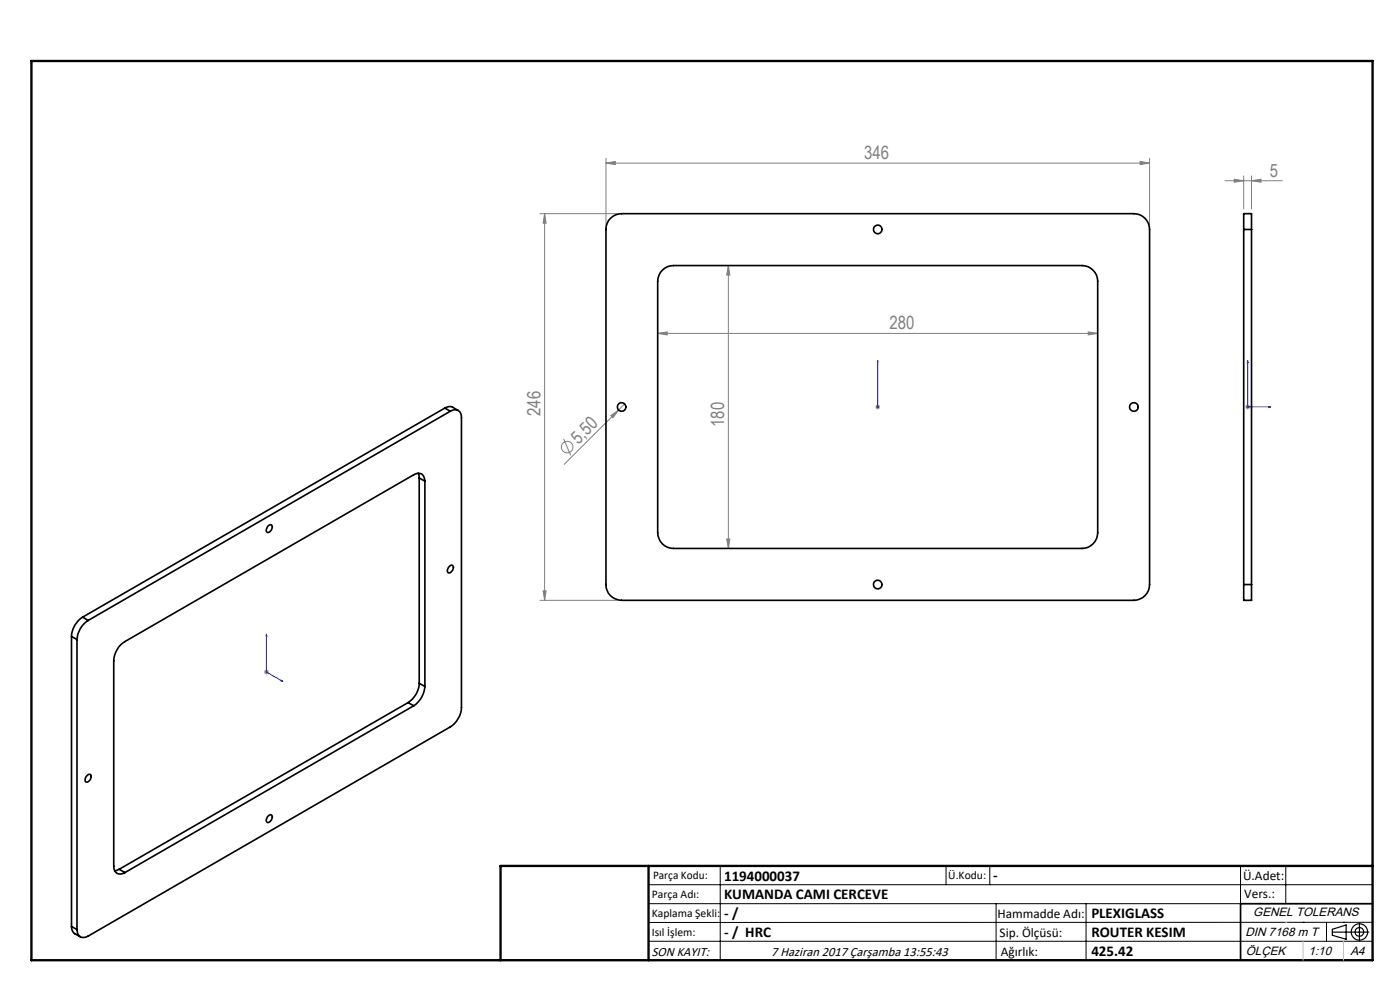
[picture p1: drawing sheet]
<svg xmlns="http://www.w3.org/2000/svg" width="297mm" height="210mm" viewBox="0 0 297 210" stroke-linecap="round" stroke-linejoin="round" font-family="sans-serif">
<g fill="none" stroke="#808080" stroke-width=".21">
<path d="M128.6 34.6l1.9-.4v.7zM128.6 33.6v14.1M128.6 34.6h115.3M241.9 34.2l2 .4-2 .3zM243.9 33.6v14.1M259.9 38.3h12.1M261.8 38l2 .3-2 .4zM263.8 37.3v7M265.5 38.3l2-.3v.7zM265.5 37.3v7M114.5 45.3h16.4M115.5 45.3l.4 2h-.7z"/>
<path d="M115.5 45.3v82M154.5 56.3l.3 2h-.6zM154.5 56.3v60M139.5 70.7l2-.3v.6zM139.5 70.7h93.4M230.9 70.4l2 .3-2 .3zM119.6 93.1l1.5 3.5M129.6 88.2l1.6-1.2-1.2 1.6zM131.2 87l-11.5 11.5M132.5 85.7l-1.3 1.3M185.7 86.3h1M185.8 86l.7 .7"/>
<path d="M186.2 85.8v1M186.5 86l-.7 .7M264.2 86.3h1M264.3 86l.7 .7M264.7 85.8v1M265 86l-.7 .7M154.2 114.3h.6l-.3 2zM114.5 127.3h16.4M115.2 125.3h.7l-.4 2zM56 142.5h1M56.2 142.2l.7 .7M56.5 142.1v.9"/>
<path d="M56.9 142.2l-.7 .7"/>
<circle cx="120.3" cy="94.8" r="1.23"/>
</g>
<g fill="none" stroke="#000" stroke-width=".25">
<path d="M282.6 197.7h7.8M282.6 197.1l3-.9v3l-3-.8zM288.4 195.8v3.8M106.2 203.7h185"/>
<circle cx="288.4" cy="197.7" r="1.74"/>
<circle cx="288.4" cy="197.7" r=".93"/>
</g>
<path d="M186.2 76.5v.5v-.5M186.2 76.5v9.8M264.7 76.5v9.8h4.9M264.7 76.5l.1 .5h-.3zM186.2 86.2v.3zM186.2 86.3h.1M269.1 86.2l.5 .1-.5 .2zM56.5 134.5v8l3.5 2.1M56.5 134.5l.1 .5-.2-.1zM59.7 144.3l.3 .3-.3-.1z" fill="none" stroke="#00f" stroke-width=".21"/>
<g fill="none" stroke="#000" stroke-width=".21">
<path d="M137.6 187.7h153.6M137.6 191.7h153.6M137.6 199.7h153.6M152.8 183.7v20M200.7 183.7v4M210 183.7v4M211.3 191.7v12M230.4 191.7v12M263.2 183.7v20M272.8 183.7v8M276.4 195.6h.1M281.4 195.6v4.1"/>
<path d="M285 195.6h.1M291.2 195.6l-153.6 .1"/>
</g>
<path d="M291.2 191.7h-28v12" fill="none" stroke="#000" stroke-width=".35"/>
<path d="M6.7 12.9h284.5v190.8h-284.5zM137.6 183.7v20M291.2 183.7h-185v20" fill="none" stroke="#000" stroke-width=".5"/>
<path d="M276.4 199.7v4M285 199.7v4" fill="none" stroke="#c0c0c0" stroke-width=".21"/>
<path d="M272.8 195.6h.1" fill="none" stroke="#c0c0c0" stroke-width=".25"/>
<g fill="#00f">
<path d="M186.2 86.2v.3zM186.2 76.5v.5z"/>
<path d="M59.7 144.3l.3 .3-.3-.1zM56.5 134.5l.1 .5-.2-.1z"/>
<path d="M269.1 86.2l.5 .1-.5 .2zM264.7 76.5l.1 .5h-.3z"/>
</g>
<g fill="#808080">
<path d="M129.6 88.2l1.6-1.2-1.2 1.6z"/>
<path d="M265.5 38.3l2-.3v.7zM261.8 38l2 .3-2 .4z"/>
<path d="M128.6 34.6l1.9-.4v.7zM241.9 34.2l2 .4-2 .3zM139.5 70.7l2-.3v.6zM230.9 70.4l2 .3-2 .3z"/>
<path d="M154.5 56.3l.3 2h-.6zM154.2 114.3h.6l-.3 2zM115.5 45.3l.4 2h-.7zM115.2 125.3h.7l-.4 2z"/>
</g>
<g fill="none" stroke="#000" stroke-width=".35">
<path d="M129.5 46.3a3.3 3.3 0 0 1 2.4-1h108.6a3.4 3.4 0 0 1 3.4 3.4v75.3a3.4 3.4 0 0 1-3.4 3.3h-108.6a3.3 3.3 0 0 1-3.3-3.3v-75.3a3.4 3.4 0 0 1 .9-2.4zM140.5 57.3a3.3 3.3 0 0 1 2.4-1h86.7a3.4 3.4 0 0 1 3.3 3.3v53.4a3.4 3.4 0 0 1-3.3 3.3h-86.7a3.4 3.4 0 0 1-3.4-3.3v-53.4a3.5 3.5 0 0 1 1-2.3zM263.8 48.7v-3.4h1.7v3.4M263.8 48.7h1.7M263.8 48.7v75.3M265.5 48.7v75.3M94.4 86.6a1.66 1.66 0 0 1 1.6-.2l1.2 .7M94.4 86.6l1.1 .6M94.4 86.6l-76.9 44.3M95.5 87.2a1.44 1.44 0 0 1 1.7-.1 1.44 1.44 0 0 1 .7 1.5v61.5a5.3 5.3 0 0 1-2.4 4.1l-76.8 44.4a1.46 1.46 0 0 1-1.7 .1 1.46 1.46 0 0 1-.7-1.5M95.5 87.2l-76.8 44.4M56.9 111.5l.5-.2 .2 .1a1.1 1.1 0 0 1-.9 1.6 .94 .94 0 0 1 .2-1.5z"/>
<path d="M88.7 100.4l.2 1M88.9 101.4l1.2 .7M88.9 101.4v43.5M90.1 102.1a1.44 1.44 0 0 0-.7-1.6 1.44 1.44 0 0 0-1.6 .2l-61.3 35.4a5.1 5.1 0 0 0-2.4 4.1v43.5a1.45 1.45 0 0 0 .7 1.5 1.45 1.45 0 0 0 1.7-.1M90.1 102.1v43.5M15.2 135l1.1 .7M15.2 135v61.5M16.3 135.7v61.5M17.5 130.9a5.1 5.1 0 0 0-2.3 4.1M17.5 130.9l1.2 .7M18.7 131.6a5.2 5.2 0 0 0-2.4 4.1M95.4 120.1l.4-.2a.75 .75 0 0 1 0 1.3 .54 .54 0 0 1-.8 .2 1.02 1.02 0 0 1 .4-1.3z"/>
<path d="M263.8 124v3.3h1.7v-3.3M263.8 124h1.7M86.6 149l1.2 .7M86.6 149l-61.3 35.4M87.8 149.7l-61.3 35.4M88.9 144.9a5.1 5.1 0 0 1-2.3 4.1M88.9 144.9l1.2 .7M90.1 145.6a5.3 5.3 0 0 1-2.3 4.1M18.5 164.5l.3-.2h.4a1.12 1.12 0 0 1-.9 1.6 .94 .94 0 0 1 .2-1.4zM56.9 173l.5-.2 .2 .1a1.1 1.1 0 0 1-.9 1.6 .94 .94 0 0 1 .2-1.5zM15.2 196.5a1.73 1.73 0 0 0 .6 1.5l1.2 .7M15.2 196.5l1.1 .7"/>
<path d="M25.3 184.4l-1 .3M25.3 184.4l1.2 .7"/>
<circle cx="186.2" cy="48.7" r=".9"/>
<circle cx="131.9" cy="86.3" r=".92"/>
<circle cx="240.5" cy="86.3" r=".91"/>
<circle cx="186.2" cy="124" r=".91"/>
</g>
<g font-size="3.9" fill="#808080">
<text x="183.3" y="33.7">346</text>
<text x="269.4" y="37.4">5</text>
<text x="188.7" y="69.8">280</text>
<text x="114.7" y="88.3" transform="rotate(-90 114.7 88.3)">246</text>
<text x="122.7" y="94.3" transform="rotate(-45 122.7 94.3)">5,50</text>
<text x="153.7" y="90.6" transform="rotate(-90 153.7 90.6)">180</text>
</g>
<g font-size="3.2">
<text x="153.6" y="186.8">1194000037</text>
<text x="153.6" y="190.8">KUMANDA CAMI CERCEVE</text>
<text x="210.7" y="186.6">-</text>
<text x="153.6" y="194.8">- /</text>
<text x="231.5" y="194.8">PLEXIGLASS</text>
<text x="153.6" y="198.8">- / HRC</text>
<text x="231.5" y="198.7">ROUTER KESIM</text>
<text x="231.5" y="202.8">425.42</text>
</g>
<g font-size="2.8">
<text x="263.7" y="186.7">Ü.Adet:</text>
<text x="263.9" y="190.5">Vers.:</text>
<text x="211.6" y="194.8">Hammadde Adı:</text>
<text x="138.3" y="202.8">SON KAYIT:</text>
<text x="163.6" y="202.8">7 Haziran 2017 Çarşamba 13:55:43</text>
<text x="212.1" y="198.7">Sip. Ölçüsü:</text>
<text x="212.3" y="202.7">Ağırlık:</text>
</g>
<g font-size="2.6">
<text x="265.9" y="194.4">GENEL TOLERANS</text>
<text x="264.2" y="198.5">DIN 7168 m T</text>
<text x="264.3" y="202.6">ÖLÇEK</text>
<text x="277.6" y="202.6">1:10</text>
<text x="286.5" y="202.6">A4</text>
</g>
<g font-size="2.5">
<text x="138.3" y="190.5">Parça Adı:</text>
<text x="138.5" y="186.5">Parça Kodu:</text>
<text x="201.2" y="186.5">Ü.Kodu:</text>
<text x="138.3" y="194.5">Kaplama Şekli:</text>
<text x="138.3" y="198.6">Isıl İşlem:</text>
</g>
</svg>
